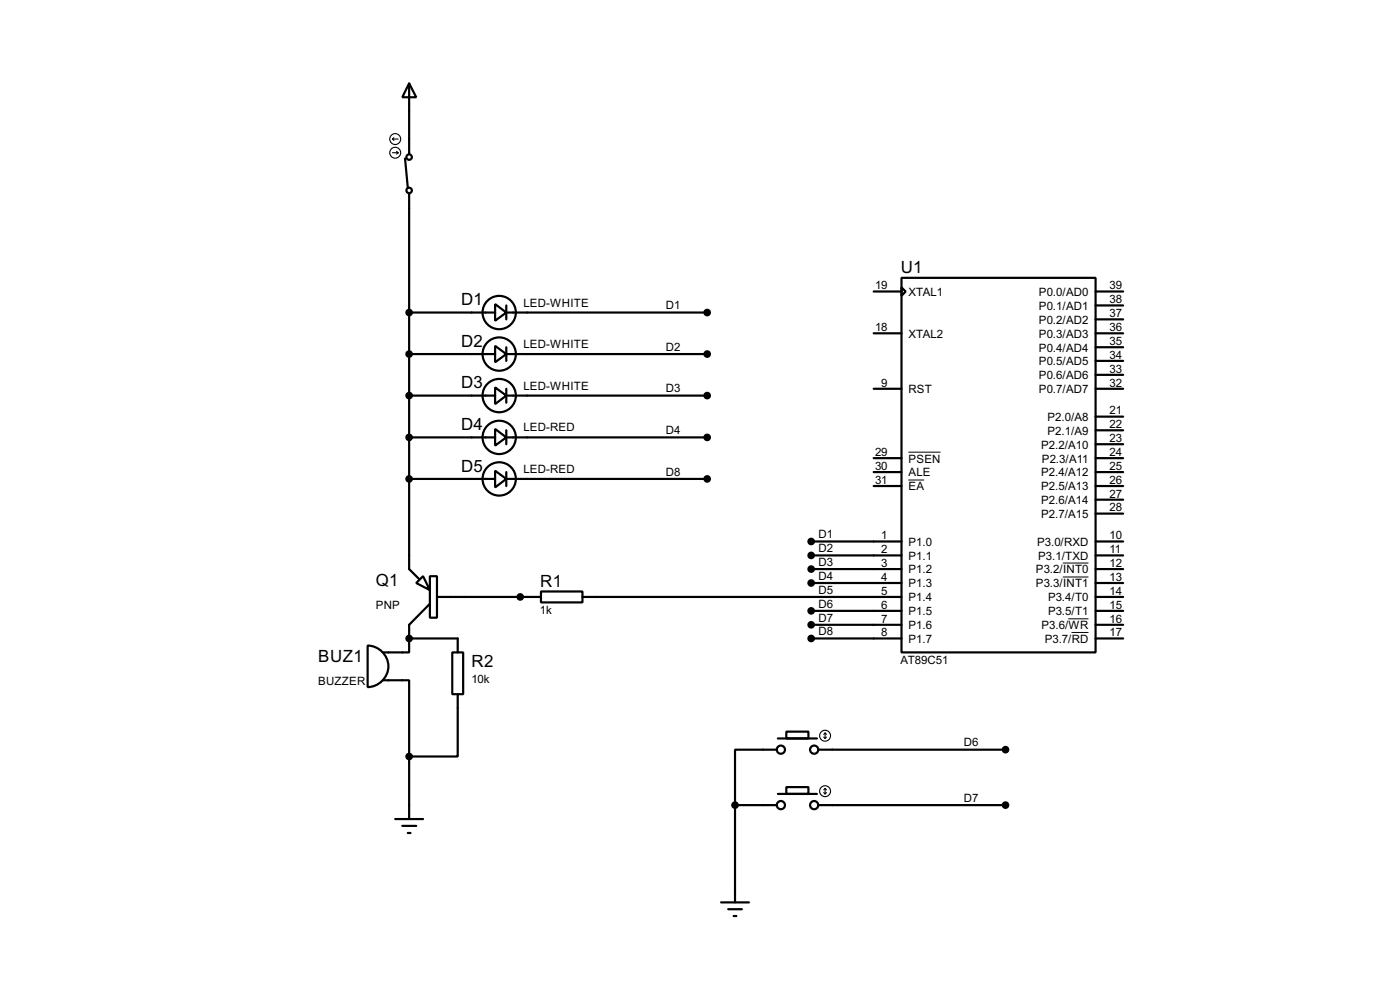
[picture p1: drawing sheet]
<svg xmlns="http://www.w3.org/2000/svg" width="256mm" height="180mm" viewBox="0 0 256 180" stroke-linecap="round" stroke-linejoin="round" font-family="sans-serif">
<g fill="none" stroke="#000" stroke-width=".4">
<path d="M75 15.3l1.3 2.5h-2.6zM75 15.3v12.9M74.2 29l.5 5.3M75 35.4v68.8l1.8 1.8M75 57.2h15.7M90.7 55.7l2.1 1.5-2.1 1.5zM92.8 57.2h36.8M92.8 55.9v2.6M160.1 53.4h5.1M165.2 50.9h35.5v68.5h-35.5zM165.2 52.6l.7 .8-.7 .8zM200.7 53.4h5.1"/>
<path d="M200.7 55.9h5.1M200.7 58.5h5.1M75 64.8h15.7M75 72.4h15.7M90.7 63.3l2.1 1.5-2.1 1.5zM90.7 70.9l2.1 1.5-2.1 1.6zM90.7 78.5l2.1 1.6-2.1 1.5zM92.8 64.8h36.8M92.8 72.4h36.8M92.8 63.6v2.5M92.8 71.2v2.5M92.8 78.8v2.5"/>
<path d="M160.1 61h5.1M160.1 71.2h5.1M200.7 61h5.1M200.7 71.2h5.1M200.7 63.6h5.1M200.7 66.1h5.1M200.7 68.6h5.1M200.7 76.3h5.1M200.7 78.8h5.1M75 80.1h15.7M75 87.7h15.7M90.7 86.2l2.1 1.5-2.1 1.5z"/>
<path d="M92.8 80.1h36.8M92.8 87.7h36.8M92.8 86.4v2.6M148.6 99.1h16.6M160.1 86.4h5.1M160.1 89h5.1M160.1 83.9h5.1M200.7 99.1h5.1M200.7 86.4h5.1M200.7 89h5.1M200.7 83.9h5.1M200.7 94h5.1"/>
<path d="M200.7 81.3h5.1M200.7 91.5h5.1M67.4 118.2a3.8 3.8 0 0 1 3.8 3.8 3.8 3.8 0 0 1-3.8 3.8zM75 116.9v2.5h-4.8M75 116.9h8.9v2.5M76.3 106.7l1.2-1.2 1.3 2.5zM78.8 105.5h1.3v7.6h-1.3zM78.8 110.5l-3.8 3.9v2.5M80.1 109.3h19M82.9 119.4h2v7.7h-2zM99.1 108.3h7.6v2h-7.6zM106.7 109.3h58.5"/>
<path d="M148.6 101.7h16.6M148.6 104.2h16.6M148.6 106.7h16.6M148.6 111.8h16.6M148.6 114.4h16.6M148.6 116.9h16.6M200.7 101.7h5.1M200.7 104.2h5.1M200.7 106.7h5.1M200.7 111.8h5.1M200.7 114.4h5.1M200.7 116.9h5.1"/>
<path d="M200.7 109.3h5.1M70.2 124.5h4.8v14M75 138.5v11.4M83.9 127.1v11.4h-8.9M142.3 137.2h-7.6v10.2M142.5 135.2h7.2M144.1 133.9h4v1.3h-4zM149.9 137.2h34.3M72.4 149.9h5.1M73.7 151.2h2.6M74.7 152.5h.5M134.7 147.4v17.8"/>
<path d="M134.7 147.4h7.6M142.5 145.3h7.2M144.1 144.1h4v1.2h-4zM149.9 147.4h34.3M132.1 165.2h5.1M133.4 166.4h2.5M134.4 167.7h.5"/>
<circle cx="74.9" cy="34.9" r=".5"/>
<circle cx="74.9" cy="28.8" r=".5"/>
<circle cx="91.4" cy="57.2" r="3.1"/>
<circle cx="91.4" cy="64.8" r="3.1"/>
<circle cx="91.4" cy="72.4" r="3.1"/>
<circle cx="91.4" cy="87.7" r="3.1"/>
<circle cx="91.4" cy="80.1" r="3.1"/>
<circle cx="143" cy="137.2" r=".75"/>
<circle cx="149.1" cy="137.2" r=".75"/>
<circle cx="143" cy="147.4" r=".75"/>
<circle cx="149.1" cy="147.4" r=".75"/>
</g>
<circle cx="75" cy="116.9" r=".2" fill="#000"/>
<path d="M166.4 87.9h2.9M166.4 82.8h5.9M194.7 103.1h4.7M194.7 105.6h4.7M195.7 113.3h3.7M196.3 115.8h3.1" fill="none" stroke="#000" stroke-width=".18"/>
<g fill="#000" stroke="#000" stroke-width=".4">
<circle cx="74.9" cy="57.2" r=".5"/>
<circle cx="129.5" cy="57.2" r=".5"/>
<circle cx="74.9" cy="64.8" r=".5"/>
<circle cx="74.9" cy="72.4" r=".5"/>
<circle cx="129.5" cy="64.8" r=".5"/>
<circle cx="129.5" cy="72.4" r=".5"/>
<circle cx="74.9" cy="87.7" r=".5"/>
<circle cx="74.9" cy="80.1" r=".5"/>
<circle cx="129.5" cy="80.1" r=".5"/>
<circle cx="129.5" cy="87.7" r=".5"/>
<circle cx="148.6" cy="99.1" r=".5"/>
<circle cx="74.9" cy="116.9" r=".5"/>
<circle cx="95.3" cy="109.3" r=".5"/>
<circle cx="148.6" cy="106.7" r=".5"/>
<circle cx="148.6" cy="111.8" r=".5"/>
<circle cx="148.6" cy="104.2" r=".5"/>
<circle cx="148.6" cy="114.4" r=".5"/>
<circle cx="148.6" cy="116.9" r=".5"/>
<circle cx="148.6" cy="101.7" r=".5"/>
<circle cx="74.9" cy="138.5" r=".5"/>
<circle cx="184.2" cy="137.2" r=".5"/>
<circle cx="134.6" cy="147.4" r=".5"/>
<circle cx="184.2" cy="147.4" r=".5"/>
</g>
<g fill="none" stroke="#000" stroke-width=".2">
<path d="M71.9 28h1.1M71.9 25.5l.3 .2M71.9 25.5h1.1M72.2 25.2l-.3 .3M72.7 27.7l.3 .3M73 28l-.3 .2M150.9 134.9l.3 .3M151.2 134.2v1M151.2 134.2l-.3 .2M151.2 134.2l.2 .2M151.4 134.9l-.2 .3M150.9 145.1l.3 .2"/>
<path d="M151.2 144.3v1M151.2 144.3l-.3 .3M151.2 144.3l.2 .3M151.4 145.1l-.2 .2"/>
<circle cx="72.4" cy="28" r="1"/>
<circle cx="72.4" cy="25.5" r="1"/>
<circle cx="151.1" cy="134.7" r="1"/>
<circle cx="151.1" cy="144.8" r="1"/>
</g>
<g font-size="3.5">
<text x="165" y="50.1">U1</text>
<text x="84.5" y="55.9">D1</text>
<text x="84.5" y="63.5">D2</text>
<text x="84.5" y="71.1">D3</text>
<text x="84.5" y="78.8">D4</text>
<text x="84.5" y="86.4">D5</text>
<text x="68.9" y="107.2">Q1</text>
<text x="99" y="107.5">R1</text>
<text x="58.3" y="121.2">BUZ1</text>
<text x="86.4" y="122.1">R2</text>
</g>
<g font-size="2.4">
<text x="160.3" y="52.9">19</text>
<text x="203.3" y="52.9">39</text>
<text x="95.9" y="56.1">LED-WHITE</text>
<text x="122" y="56.6">D1</text>
<text x="166.4" y="54.2">XTAL1</text>
<text x="190.3" y="54.2">P0.0/AD0</text>
<text x="190.3" y="56.7">P0.1/AD1</text>
<text x="190.3" y="59.3">P0.2/AD2</text>
<text x="203.3" y="55.5">38</text>
<text x="203.3" y="58.1">37</text>
<text x="95.9" y="63.7">LED-WHITE</text>
<text x="122" y="64.2">D2</text>
<text x="160.3" y="60.6">18</text>
<text x="166.4" y="61.8">XTAL2</text>
<text x="190.3" y="61.8">P0.3/AD3</text>
<text x="190.3" y="64.4">P0.4/AD4</text>
<text x="203.3" y="60.6">36</text>
<text x="203.3" y="63.1">35</text>
<text x="203.3" y="65.6">34</text>
<text x="95.9" y="71.3">LED-WHITE</text>
<text x="122" y="71.8">D3</text>
<text x="161.5" y="70.8">9</text>
<text x="166.4" y="72">RST</text>
<text x="190.3" y="66.9">P0.5/AD5</text>
<text x="190.3" y="69.4">P0.6/AD6</text>
<text x="190.3" y="72">P0.7/AD7</text>
<text x="203.3" y="68.2">33</text>
<text x="203.3" y="70.8">32</text>
<text x="191.9" y="77.1">P2.0/A8</text>
<text x="203.3" y="75.8">21</text>
<text x="95.9" y="79">LED-RED</text>
<text x="122" y="79.5">D4</text>
<text x="160.3" y="83.5">29</text>
<text x="190.7" y="82.1">P2.2/A10</text>
<text x="191.9" y="79.6">P2.1/A9</text>
<text x="203.3" y="78.3">22</text>
<text x="203.3" y="80.9">23</text>
<text x="203.3" y="83.5">24</text>
<text x="95.9" y="86.6">LED-RED</text>
<text x="122" y="87.1">D8</text>
<text x="160.3" y="86">30</text>
<text x="160.3" y="88.5">31</text>
<text x="166.4" y="87.2">ALE</text>
<text x="166.4" y="89.8">EA</text>
<text x="166.4" y="84.7">PSEN</text>
<text x="190.7" y="87.2">P2.4/A12</text>
<text x="190.7" y="89.8">P2.5/A13</text>
<text x="190.9" y="84.7">P2.3/A11</text>
<text x="203.3" y="86">25</text>
<text x="203.3" y="88.5">26</text>
<text x="190.7" y="94.8">P2.7/A15</text>
<text x="190.7" y="92.3">P2.6/A14</text>
<text x="203.3" y="93.6">28</text>
<text x="203.3" y="91.1">27</text>
<text x="149.9" y="98.5">D1</text>
<text x="149.9" y="101.1">D2</text>
<text x="161.5" y="98.7">1</text>
<text x="161.5" y="101.2">2</text>
<text x="166.4" y="99.9">P1.0</text>
<text x="190" y="99.9">P3.0/RXD</text>
<text x="203.3" y="98.7">10</text>
<text x="203.3" y="101.2">11</text>
<text x="149.9" y="103.6">D3</text>
<text x="149.9" y="106.1">D4</text>
<text x="161.5" y="103.8">3</text>
<text x="161.5" y="106.3">4</text>
<text x="166.4" y="102.5">P1.1</text>
<text x="166.4" y="105">P1.2</text>
<text x="166.4" y="107.5">P1.3</text>
<text x="189.8" y="105">P3.2/INT0</text>
<text x="189.8" y="107.5">P3.3/INT1</text>
<text x="190.2" y="102.5">P3.1/TXD</text>
<text x="203.3" y="103.8">12</text>
<text x="203.3" y="106.3">13</text>
<text x="68.8" y="111.5">PNP</text>
<text x="98.9" y="112.5">1k</text>
<text x="149.9" y="111.2">D6</text>
<text x="149.9" y="113.8">D7</text>
<text x="149.9" y="108.7">D5</text>
<text x="161.5" y="108.9">5</text>
<text x="161.5" y="111.4">6</text>
<text x="161.5" y="114">7</text>
<text x="166.4" y="110.1">P1.4</text>
<text x="166.4" y="112.6">P1.5</text>
<text x="192" y="110.1">P3.4/T0</text>
<text x="192" y="112.6">P3.5/T1</text>
<text x="203.3" y="108.9">14</text>
<text x="203.3" y="114">16</text>
<text x="203.3" y="111.4">15</text>
<text x="149.9" y="116.3">D8</text>
<text x="161.5" y="116.5">8</text>
<text x="166.4" y="115.2">P1.6</text>
<text x="166.4" y="117.7">P1.7</text>
<text x="190.8" y="115.2">P3.6/WR</text>
<text x="191.4" y="117.7">P3.7/RD</text>
<text x="203.3" y="116.5">17</text>
<text x="58.3" y="125.4">BUZZER</text>
<text x="86.4" y="125">10k</text>
<text x="165" y="121.6">AT89C51</text>
<text x="176.6" y="136.6">D6</text>
<text x="176.6" y="146.8">D7</text>
</g>
</svg>
